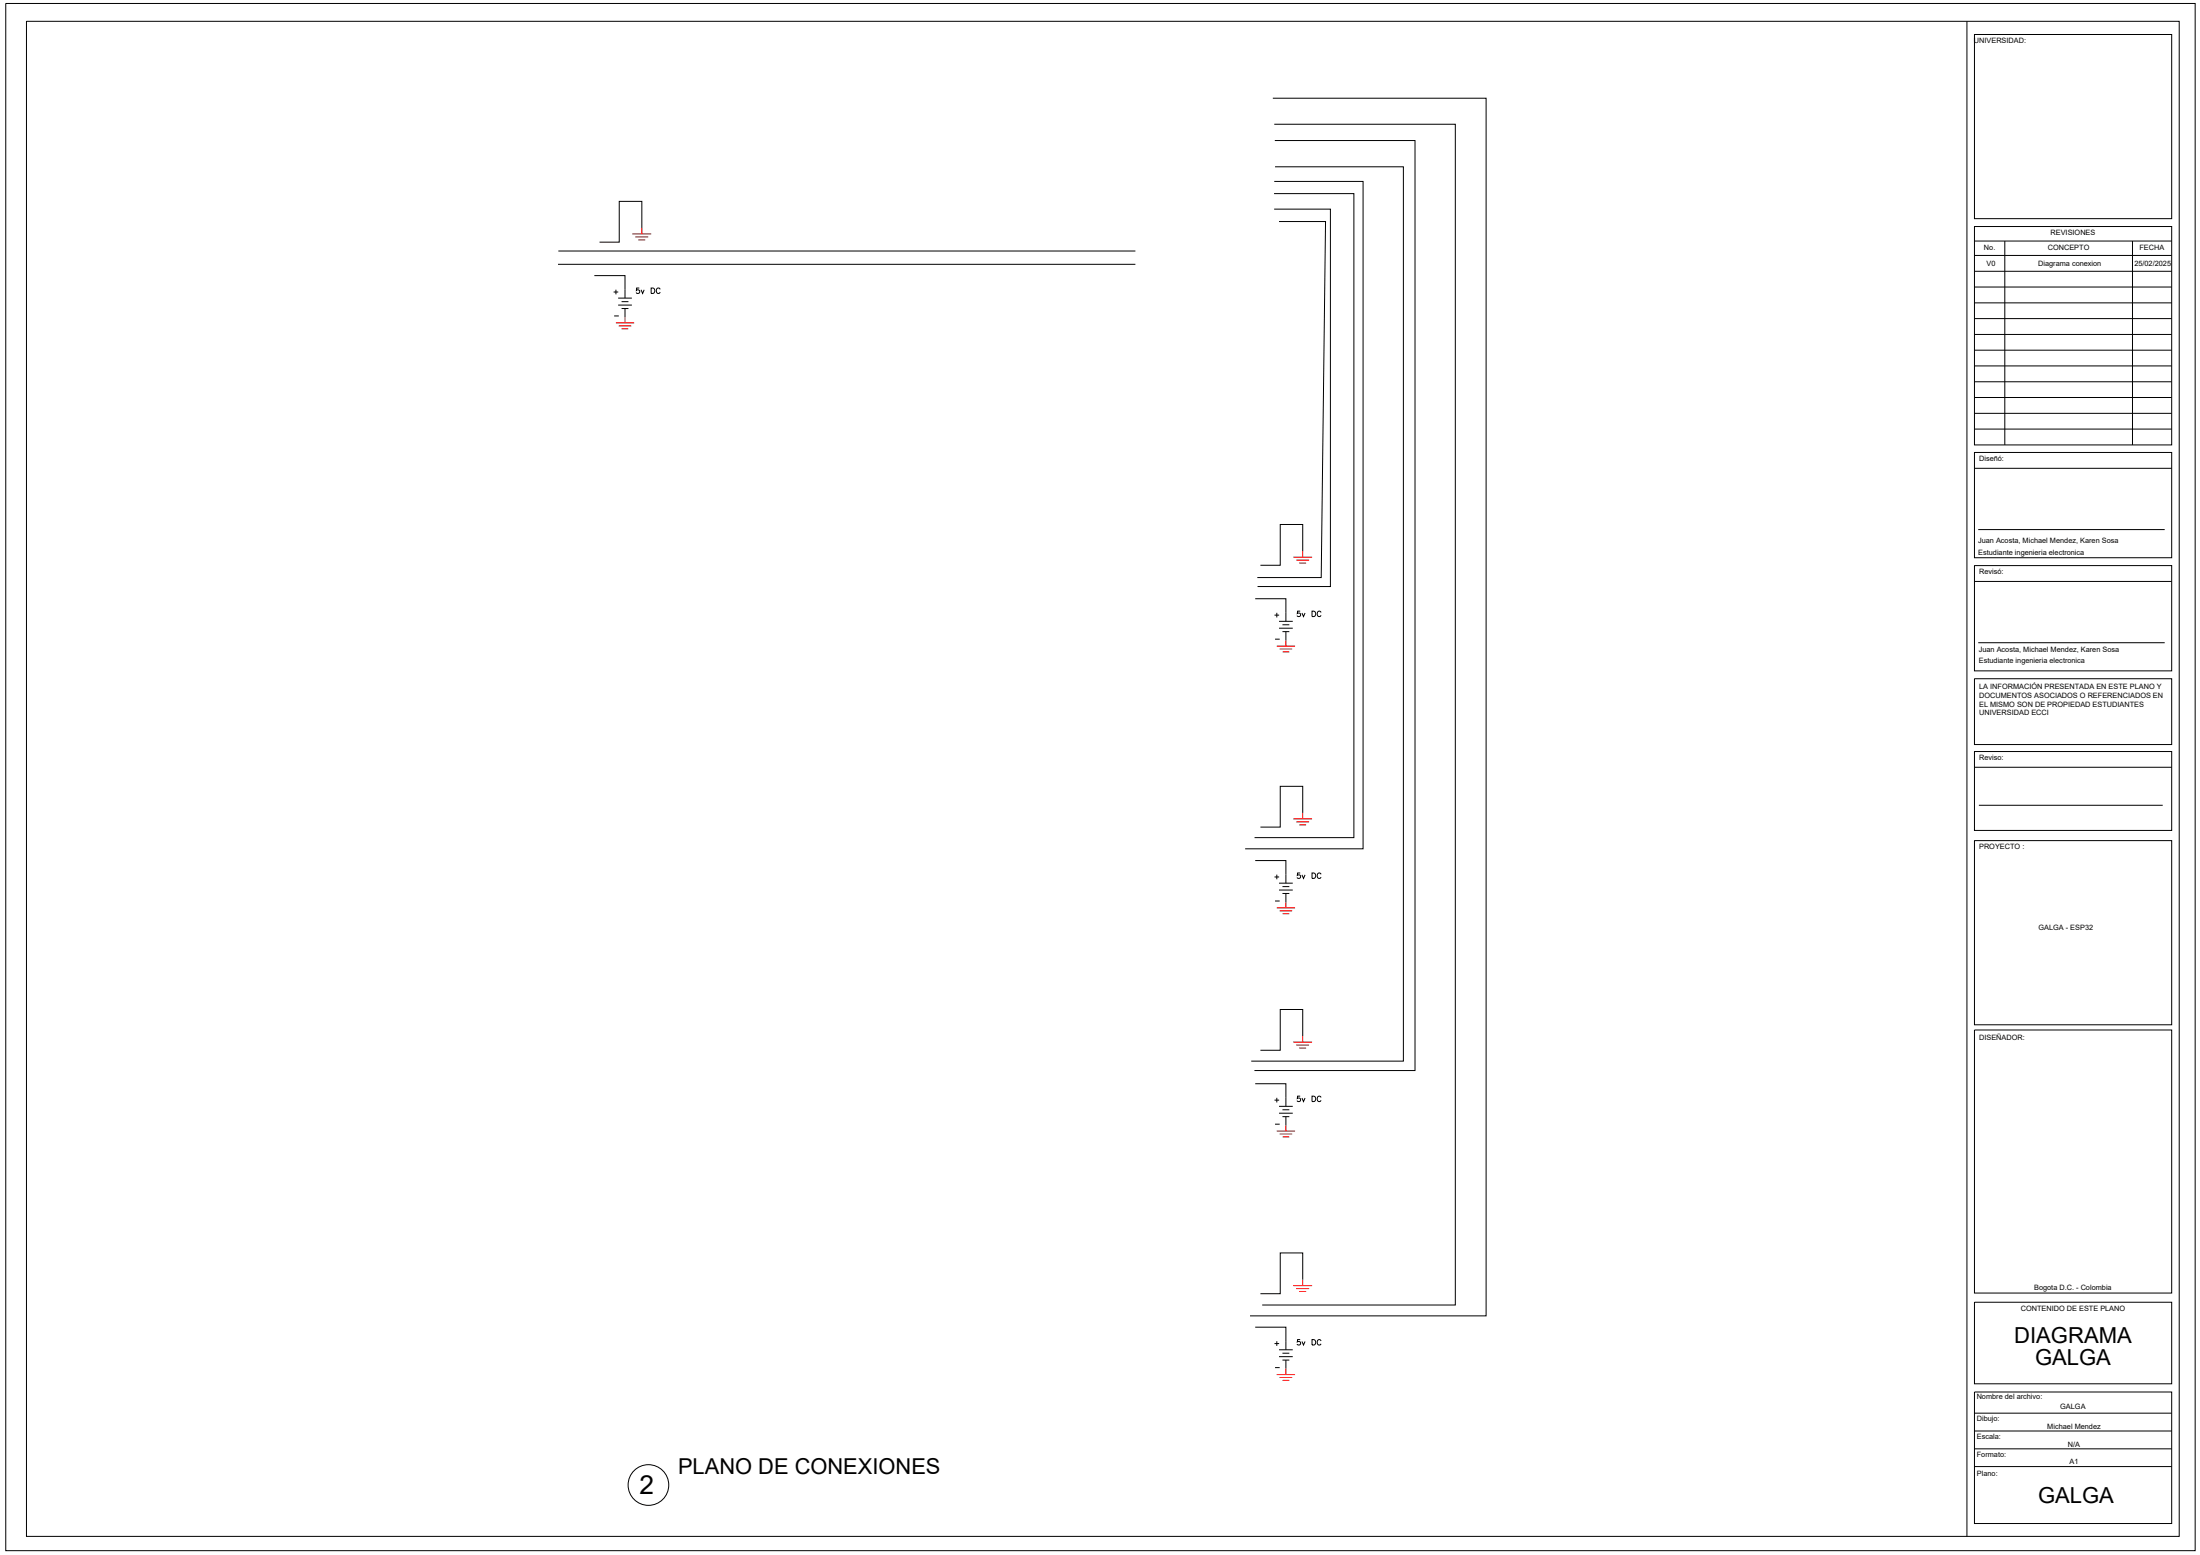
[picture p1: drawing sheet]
<svg xmlns="http://www.w3.org/2000/svg" width="841mm" height="594mm" viewBox="0 0 841 594" stroke-linecap="round" stroke-linejoin="round" font-family="sans-serif">
<!-- layer: 0 -->
<g fill="none" stroke="#000" stroke-width=".38">
<path d="M486.6 37.5h81.5v465.2h-90.2M487.1 47.5h69.2v451.1h-73.8M487.3 53.7h53.6v355.3h-61.3M487 74h30.6v246h-38M487.1 79.9h21.5v144.2h-27.9M487.1 69.3h34v255h-45.1M487.4 63.7h49.1v341.7h-58.2M213.4 95.9h220.6M245.4 87.1v-10.2h-8.7v15.6h-7.5M488.9 84.6h17.8l-1.6 136.1h-24.4M213.3 101h220.7M227.2 105.3h11.7v8.6"/>
<path d="M236.3 113.9h5.3M236.3 116.6h5.3M237.6 115.2h2.6M237.6 117.9h2.6M238.9 117.9v3.3M498 210.6v-10.2h-8.6v15.6h-7.6M479.8 228.7h11.8v8.7M487.2 235h1.8M488.1 234.1v1.8M488.9 237.4h5.3M490.3 238.7h2.6M488.9 240h5.3"/>
<path d="M490.3 241.3h2.6M491.6 241.3v3.3M498 310.6v-10.2h-8.6v15.6h-7.6M479.8 328.8h11.8v5.3M488.9 337.4h5.3M490.3 338.7h2.6M488.9 340h5.3M490.3 341.3h2.6M491.6 341.3v3.3M498 395.8v-10.1h-8.6v15.5h-7.6M479.8 414h11.8v5.4M488.9 422.7h5.3"/>
<path d="M488.9 425.3h5.3M490.3 424h2.6M490.3 426.6h2.6M491.6 426.6v3.3M498 488.9v-10.2h-8.6v15.6h-7.6M479.8 507h11.8v5.4M488.9 515.7h5.3M488.9 518.3h5.3M490.3 517h2.6M490.3 519.6h2.6M491.6 519.6v3.3"/>
</g>
<g fill="none" stroke="#f00" stroke-width=".38">
<path d="M241.7 89.4h7.3M242.9 90.5h4.9M244 91.7h2.7M245.4 87.1v2.3M235.4 123.4h7M236.5 124.5h4.8M237.6 125.6h2.6M238.9 121.2v2.2M494.4 212.9h7.2M495.5 214h5M496.7 215.1h2.6M498 210.6v2.3"/>
<path d="M488.1 246.9h7M489.2 248h4.8M490.3 249.1h2.6M491.6 244.6v2.3M494.4 312.9h7.2M495.5 314h5M496.7 315.1h2.6M498 310.6v2.3M488.1 346.9h7M489.2 348h4.8M490.3 349.1h2.6M491.6 344.6v2.3"/>
<path d="M494.4 398.1h7.2M495.5 399.3h5M498 395.8v2.3M496.7 400.4h2.6M488.1 432.1h7M489.2 433.3h4.8M490.3 434.4h2.6M491.6 429.9v2.2M494.4 491.2h7.2M495.5 492.3h5M496.7 493.4h2.6M498 488.9v2.3"/>
<path d="M488.1 525.2h7M489.2 526.3h4.8M490.3 527.4h2.6M491.6 522.9v2.3"/>
</g>
<!-- layer: 6 -->
<g fill="none" stroke="#000" stroke-width=".38">
<path d="M2.2 1.3h837v591.1h-837zM10.1 8.1h823v578.9h-823zM751.9 8.1v578.9M754.8 13.2h75.4v70.3h-75.4zM754.8 86.5h75.4v83.5h-75.4zM754.8 92.1h75.4M754.8 97.6h75.4M766.4 92.1v77.9M815.2 92.1v77.9M754.8 103.6h75.4M754.8 109.7h75.4M754.8 115.7h75.4"/>
<path d="M754.8 121.7h75.4M754.8 127.8h75.4M754.8 133.8h75.4M754.8 139.8h75.4M754.8 145.9h75.4M754.8 151.9h75.4M754.8 157.9h75.4M754.8 172.9h75.4v40.2h-75.4zM754.8 163.9h75.4M754.8 178.9h75.4M754.8 216.1h75.4v40.2h-75.4zM754.8 222.1h75.4"/>
<path d="M754.8 259.3h75.4v25.2h-75.4zM756.2 245.5h71.3M754.8 287.1h75.4v30.2h-75.4zM754.8 293.1h75.4M756.5 307.7h70.3M754.8 321.2h75.4v70.3h-75.4zM754.8 393.5h75.4v100.5h-75.4zM754.8 497.5h75.4v31.2h-75.4zM754.8 531.8h75.4v50.3h-75.4zM754.8 539.9h75.4M754.8 546.7h75.4M754.8 553.5h75.4"/>
<path d="M754.8 560.3h75.4"/>
</g>
<!-- layer: 3 -->
<path d="M756.2 202.3h71.3" fill="none" stroke="#000" stroke-width=".38"/>
<!-- layer: G-ANNO-TTLB -->
<circle cx="247.9" cy="567.3" r="7.8" fill="none" stroke="#000" stroke-width=".38"/>
<text font-size="10" x="244.5" y="570.8">2</text>
<g font-size="8.4">
<text x="770" y="513.1">DIAGRAMA</text>
<text x="778" y="521.5">GALGA</text>
<text x="259.2" y="563.1">PLANO DE CONEXIONES</text>
<text x="779.1" y="574.2">GALGA</text>
</g>
<g font-size="5.3">
<text x="242" y="113.2">5v DC</text>
<text x="494.6" y="236.7">5v DC</text>
<text x="494.6" y="336.9">5v DC</text>
<text x="494.6" y="515.1">5v DC</text>
</g>
<g font-size="4.9">
<text x="233.2" y="113.6">+</text>
<text x="486.1" y="337.3">+</text>
<text x="486.1" y="422.3">+</text>
<text x="494.6" y="421.9">5v DC</text>
<text x="486.1" y="515.4">+</text>
</g>
<g font-size="2.8">
<text x="754.6" y="16.6">UNIVERSIDAD:</text>
<text x="783.9" y="89.9">REVISIONES</text>
<text x="758.4" y="95.4">No.</text>
<text x="782.8" y="95.5">CONCEPTO</text>
<text x="817.8" y="95.5">FECHA</text>
<text x="759.4" y="101.7">V0</text>
<text x="779.1" y="101.7">Diagrama conexion</text>
<text x="815.9" y="101.7">25/02/2025</text>
<text x="756.6" y="176.2">Diseñó:</text>
<text x="756.2" y="207.6">Juan Acosta, Michael Mendez, Karen Sosa</text>
<text x="756.2" y="211.9">Estudiante ingenieria electronica</text>
<text x="756.6" y="219.5">Revisó:</text>
<text x="756.5" y="248.9">Juan Acosta, Michael Mendez, Karen Sosa</text>
<text x="756.5" y="253.3">Estudiante ingenieria electronica</text>
<text x="756.6" y="263.2">LA INFORMACIÓN PRESENTADA EN ESTE PLANO Y</text>
<text x="756.6" y="266.5">DOCUMENTOS ASOCIADOS O REFERENCIADOS EN</text>
<text x="756.6" y="269.9">EL MISMO SON DE PROPIEDAD ESTUDIANTES</text>
<text x="756.6" y="273.3">UNIVERSIDAD ECCI</text>
<text x="756.6" y="290.5">Reviso:</text>
<text x="756.6" y="324.5">PROYECTO :</text>
<text x="779.3" y="355.3">GALGA - ESP32</text>
<text x="756.6" y="397.3">DISEÑADOR:</text>
<text x="777.6" y="492.8">Bogota D.C. - Colombia</text>
<text x="772.5" y="500.9">CONTENIDO DE ESTE PLANO</text>
<text x="755.6" y="534.6">Nombre del archivo:</text>
<text x="787.6" y="538.4">GALGA</text>
<text x="755.7" y="542.8">Dibujo:</text>
<text x="782.7" y="545.9">Michael Mendez</text>
<text x="755.7" y="549.8">Escala:</text>
<text x="755.7" y="556.6">Formato:</text>
<text x="790.5" y="552.7">N/A</text>
<text x="755.7" y="563.9">Plano:</text>
<text x="791.1" y="559.5">A1</text>
</g>
<g font-size="2.6">
<text x="233.5" y="122.1">-</text>
<text x="486.1" y="245.5">-</text>
<text x="486.1" y="345.4">-</text>
<text x="486.1" y="430.7">-</text>
<text x="486.1" y="523.9">-</text>
</g>
</svg>
